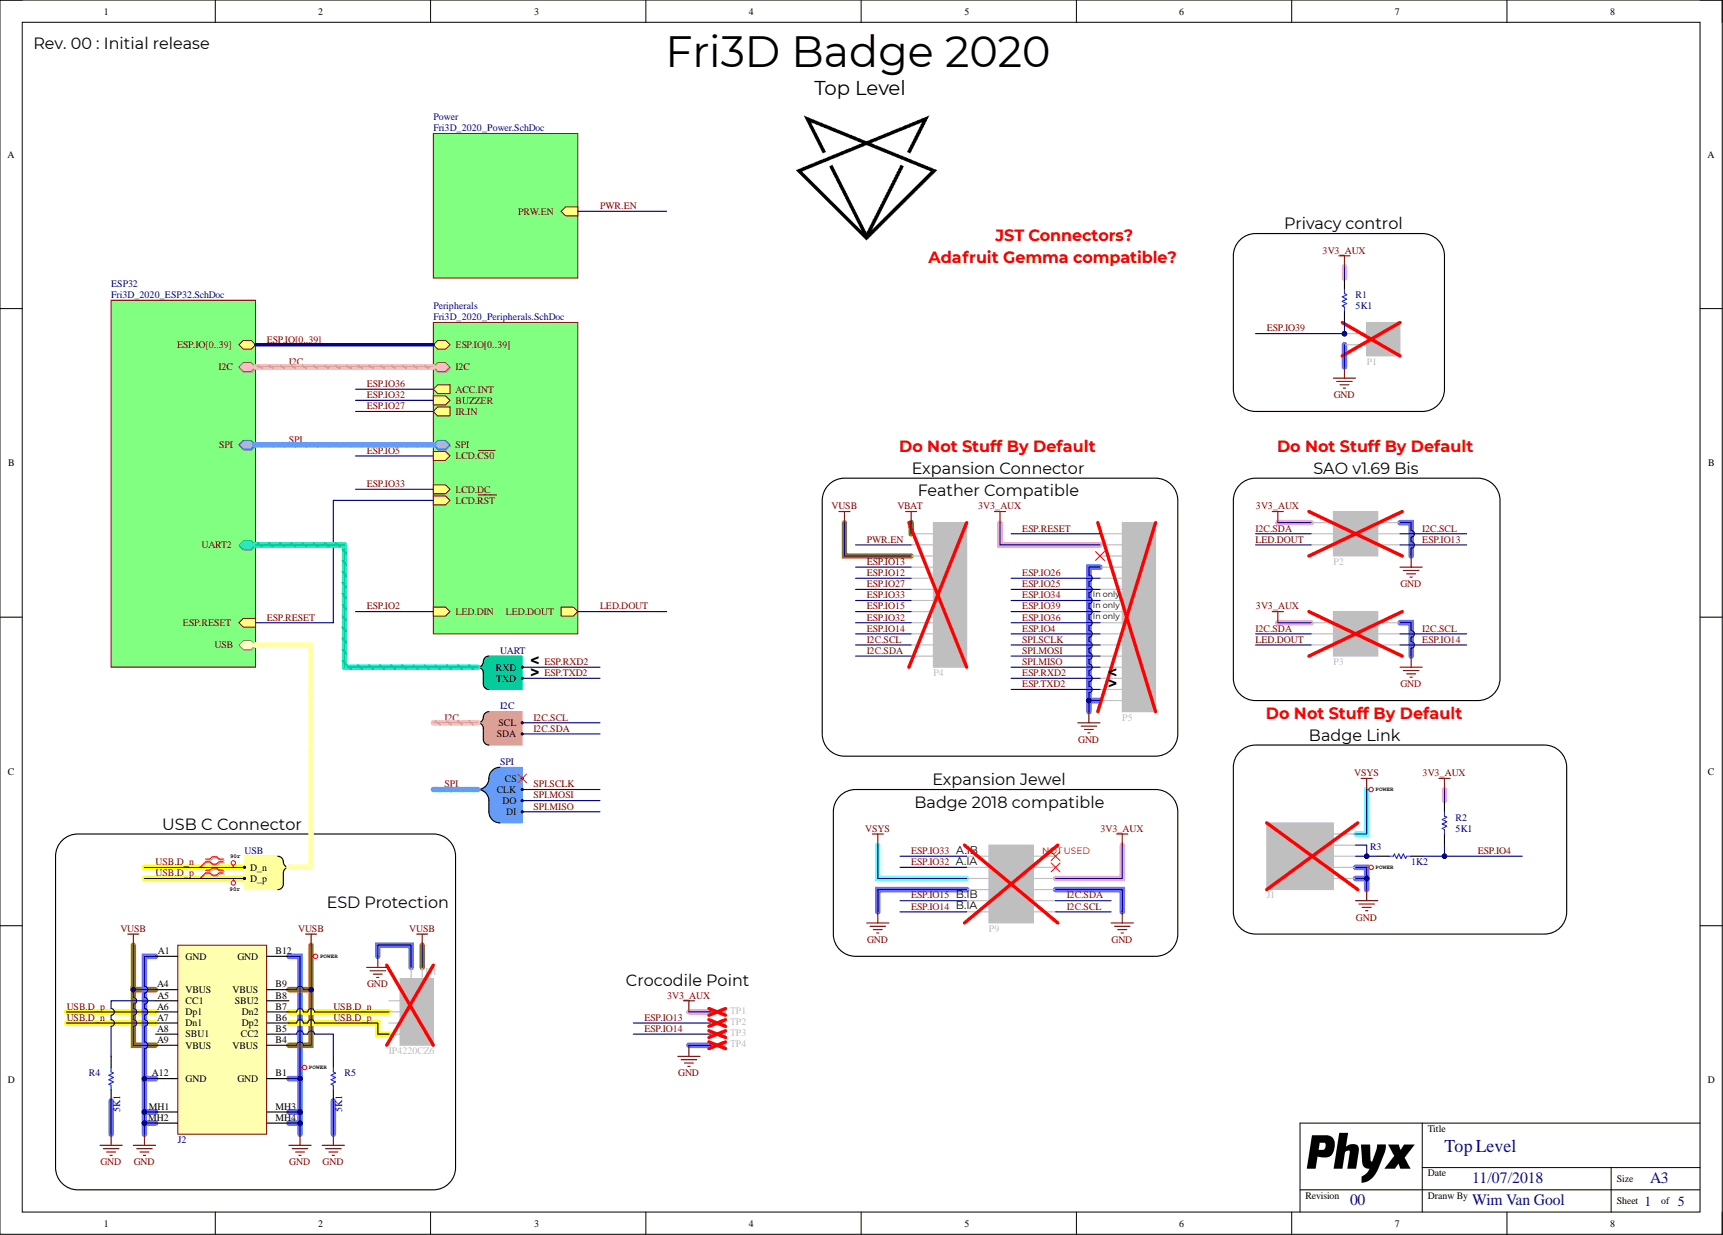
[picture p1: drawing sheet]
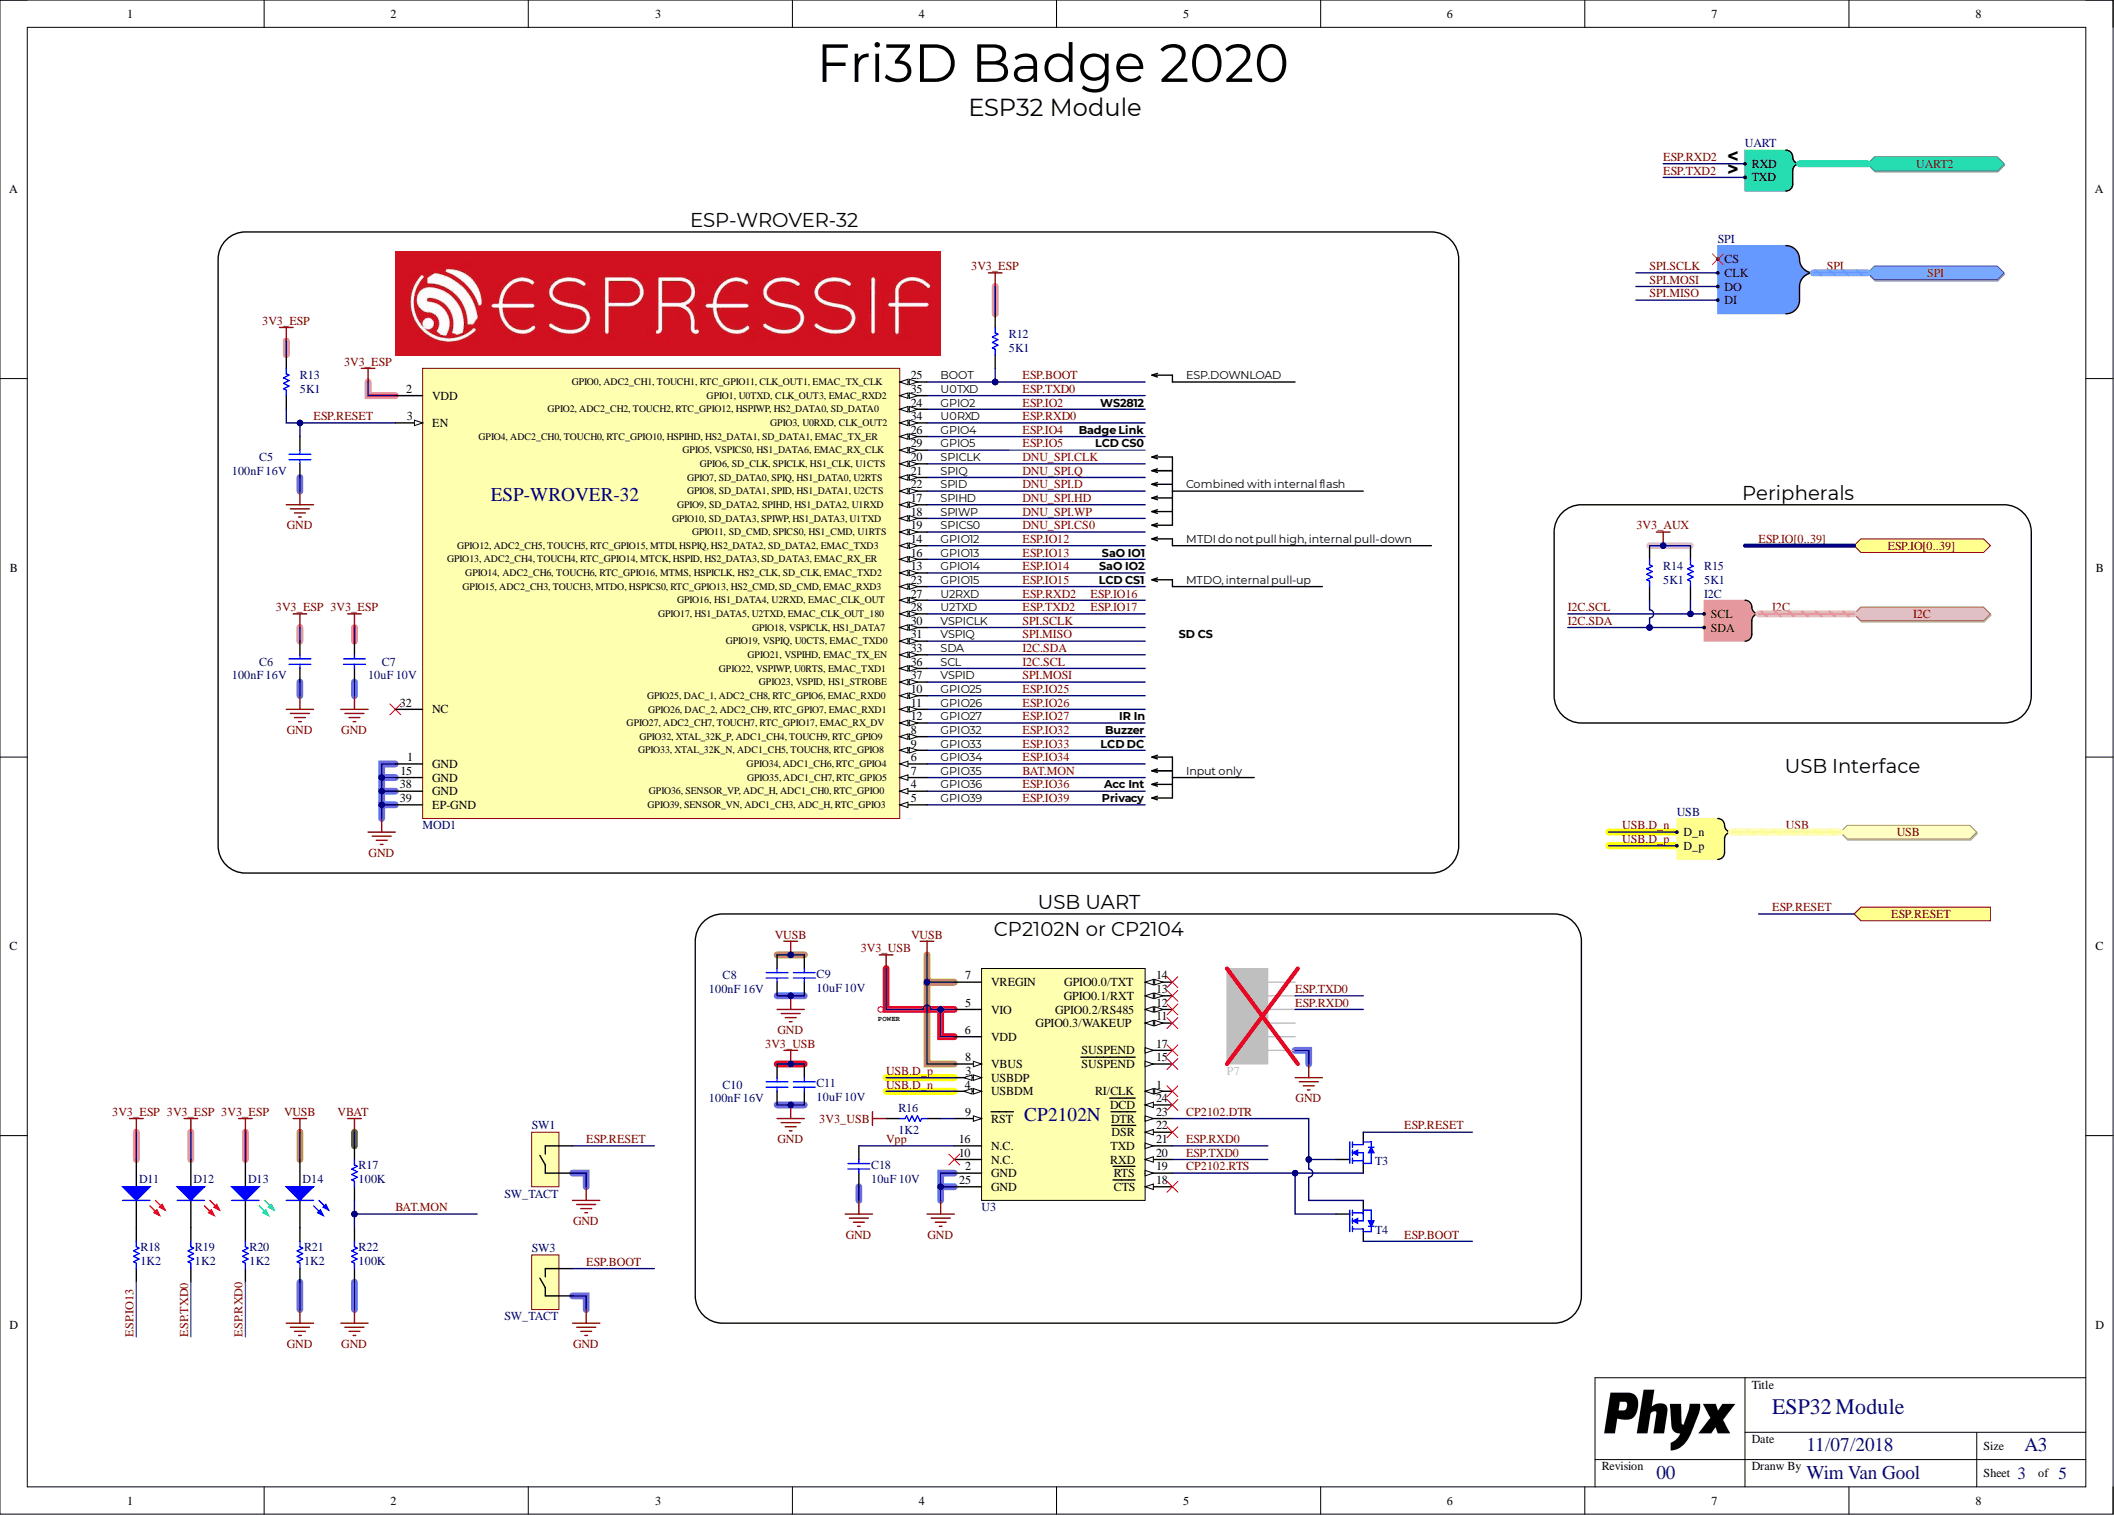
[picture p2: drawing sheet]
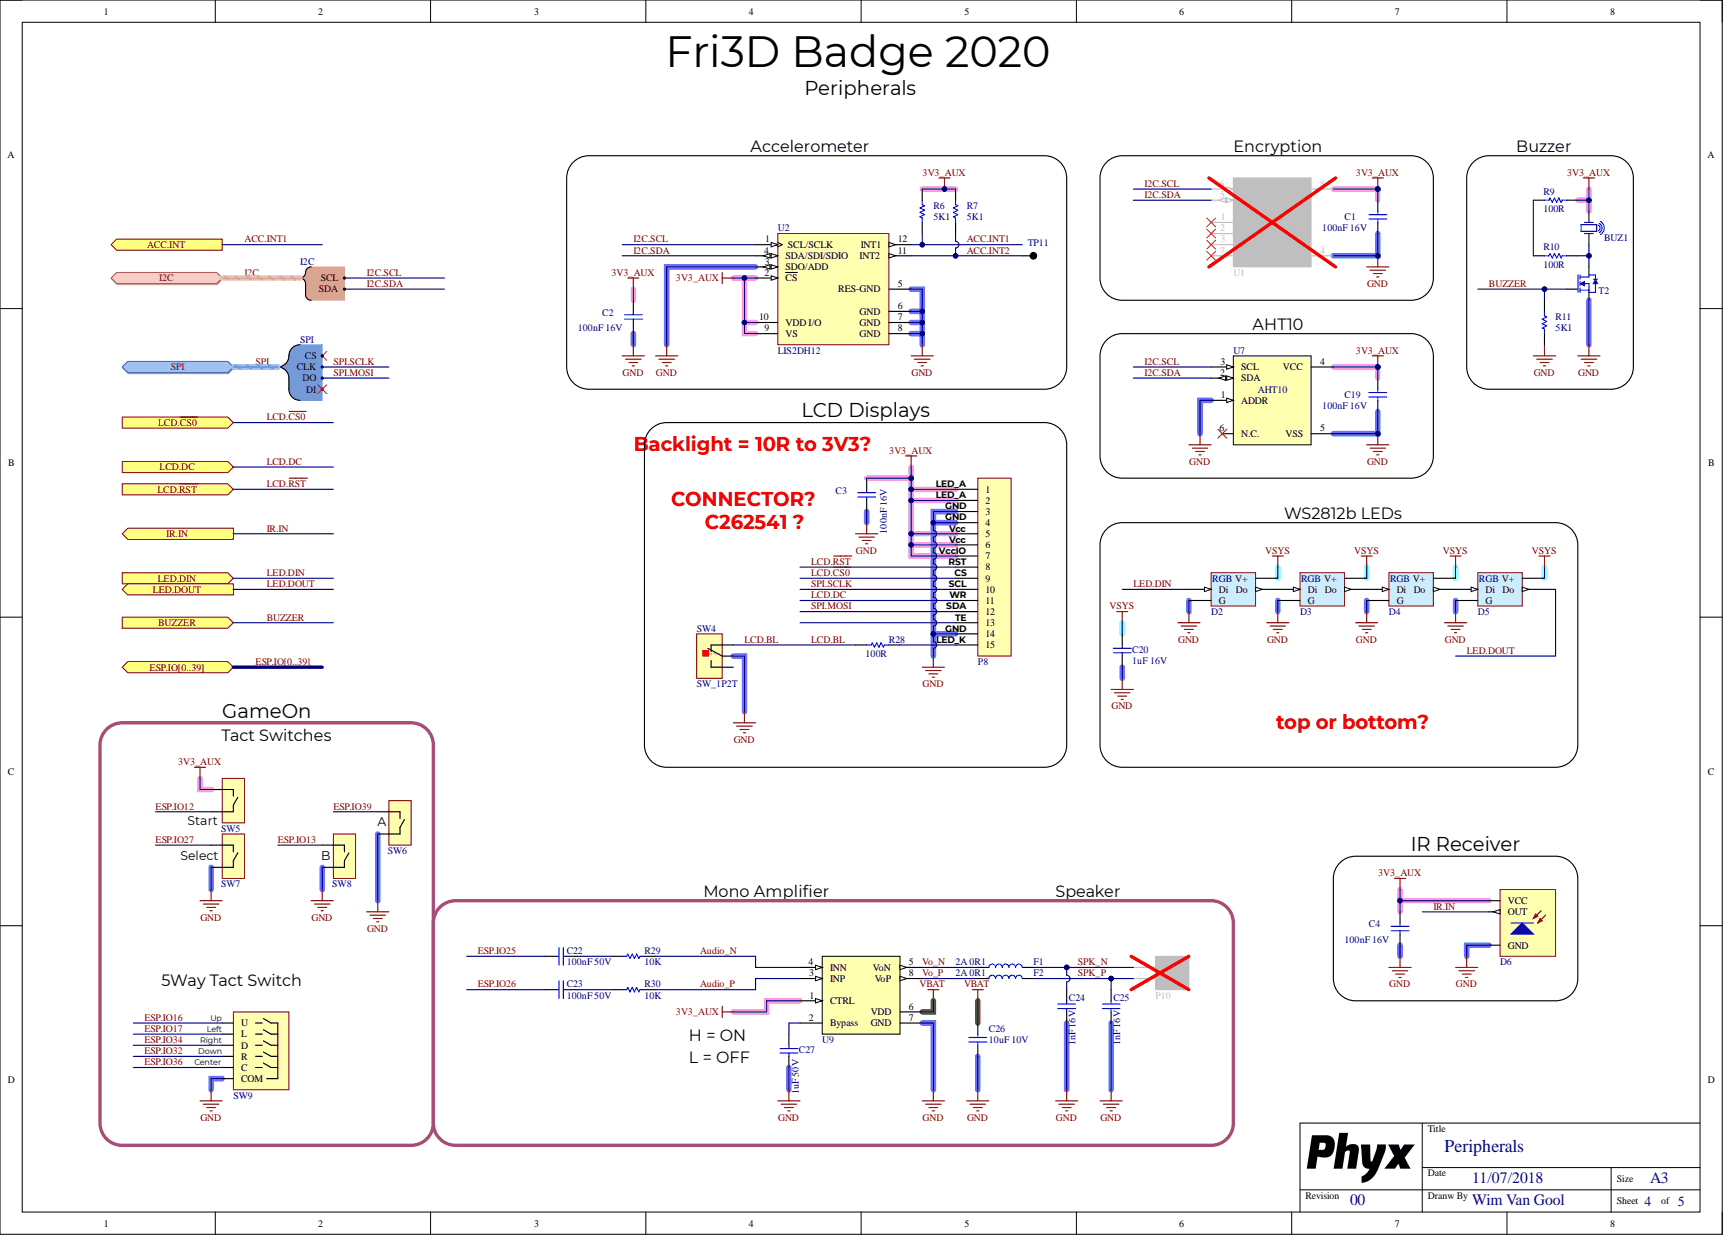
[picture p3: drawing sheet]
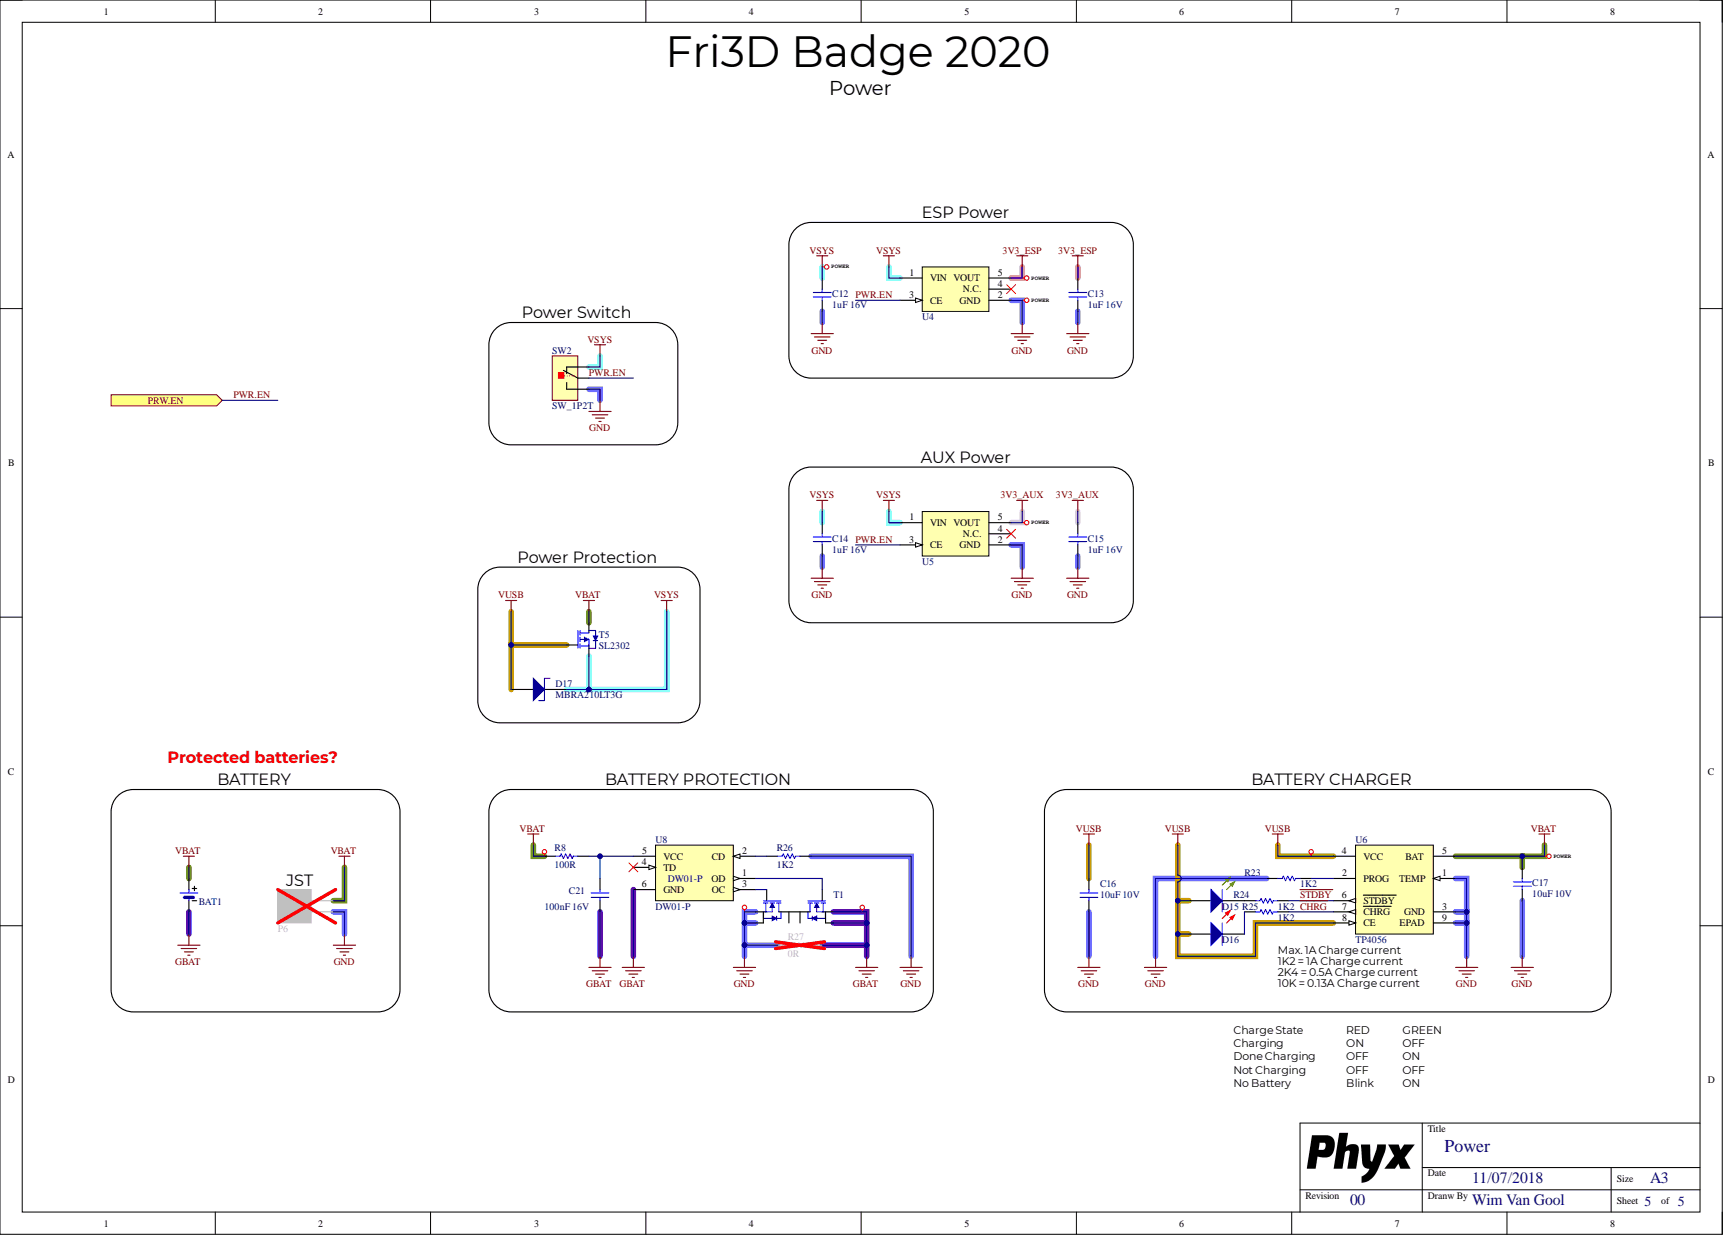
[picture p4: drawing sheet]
# Altium project Fri3D_2020_00.PrjPcb
PCB_ENGINEER: WimVG; PCB_REV: 00; PCB_TITLE: Fri3D Badge 2020
4 sheets, 115 parts. Net scope: hierarchical (ports join the sheet entries above them; power ports are global).
Board file: Fri3D_2020_00.PcbDoc
Sheets:
  Fri3D_2020_00.SchDoc
    Peripherals = Fri3D_2020_Peripherals.SchDoc
    Power = Fri3D_2020_Power.SchDoc
    ESP32 = Fri3D_2020_ESP32.SchDoc

## Sheet Fri3D_2020_00.SchDoc: Top Level
size A3; Date: 11/07/2018; DrawnBy: Wim Van Gool; DocumentNumber: 1; Revision: 00; SheetNumber: 1; SheetTotal: 5

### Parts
D1  value IP4220CZ6  [NXP_SOT457]  (hidden comment: TVS Diode Dual USB)
J1  3.5mm jack, dual switch, black, 3 contacts  [CUI_SJ1-3525NG]  (value not drawn)
J2  USB 2.0 C Reversible Receptacle Horizontal  [HRO_TYPE-C-31-M-12]  (value not drawn)
P1  Easy to solder connection  [SOLDER_SW_V_1MM]  (value not drawn)
P2  Receptacle 3x2  [RCPT2X3]  (value not drawn)
P3  Receptacle 3x2  [RCPT2X3]  (value not drawn)
P4  Header 12  [HDR1X12]  (value not drawn)
P5  Header 16  [HDR1X16]  (value not drawn)
P9  Receptacle 6x2 SMD low profile  [WE_610312243021_POST]  (value not drawn)
R1  value 5K1  [R0603_N]  (hidden comment: RESISTOR)
R2  value 5K1  [R0603_N]  (hidden comment: RESISTOR)
R3  value 1K2  [R0603_N]  (hidden comment: RESISTOR)
R4  value 5K1  [R0603_N]  (hidden comment: RESISTOR)
R5  value 5K1  [R0603_N]  (hidden comment: RESISTOR)
TP1  TEST_PAD  [TP_0.8mm]  (value not drawn)
TP2  TEST_PAD  [TP_0.8mm]  (value not drawn)
TP3  TEST_PAD  [TP_0.8mm]  (value not drawn)
TP4  TEST_PAD  [TP_0.8mm]  (value not drawn)

### Blocks framed on the sheet
Privacy control: P1 R1
SAO v1.69 Bis: P2 P3
Badge Link: J1 R2 R3

### Sub-sheets
ESP32 = Fri3D_2020_ESP32.SchDoc: I2C (harness I2C), USB (harness USB), SPI (harness SPI), UART2 (harness UART), ESP.RESET (in), ESP.IO[0..39] (bidir)
Peripherals = Fri3D_2020_Peripherals.SchDoc: I2C (harness I2C), ACC.INT (out), BUZZER (in), LED.DIN (in), LED.DOUT (out), SPI (harness SPI), IR.IN (out), LCD.DC (in), LCD.~{RST} (in), LCD.~{CS0} (in), ESP.IO[0..39] (bidir)
Power = Fri3D_2020_Power.SchDoc: PRW.EN (in)

### Harnesses
USB: D_p, D_n
I2C: SDA, SCL
SPI: CS, CLK, DO, DI
UART: TXD, RXD

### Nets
3V3_AUX: P2.1 P3.1 P5.15 P9.7 R1.1 R2.1 TP1.1
GND: D1.2(GND) J1.2(Tip) J1.4 J2.A1(GND) J2.A12(GND) J2.B1(GND) J2.B12(GND) J2.MH1(Tab) J2.MH2(Tab) J2.MH3(Tab) J2.MH4(Tab) P1.1 P2.2 P3.2 P5.1 P5.13 P9.5 P9.6 R4.2 R5.2 TP4.1
VBAT: P4.12
VSYS: J1.1(Sleeve) P9.8
VUSB: D1.5(VBus) J2.A4(VBUS) J2.A9(VBUS) J2.B4(VBUS) J2.B9(VBUS) P4.10
ESP.IO4: P5.7 R2.2 R3.1
ESP.IO12: P4.8
ESP.IO13: P2.6 P4.9 TP2.1
ESP.IO14: P3.6 P4.3 P9.2 TP3.1
ESP.IO15: P4.5 P9.4
ESP.IO25: P5.11
ESP.IO26: P5.12
ESP.IO27: P4.7 ; sheet Peripherals/IR.IN
ESP.IO32: P4.4 P9.10 ; sheet Peripherals/BUZZER  [project net BUZZER]
ESP.IO33: P4.6 P9.12 ; sheet Peripherals/LCD.DC
ESP.IO34: P5.10
ESP.IO36: P5.8 ; sheet Peripherals/ACC.INT  [project net ACC.INT1]
ESP.IO39: P1.2 P5.9 R1.2
ESP.RESET: P5.16 ; sheet Peripherals/LCD.~{RST}, sheet ESP32/ESP.RESET
ESP.RXD2: P5.3 ; sheet ESP32/UART2.RXD  [project net ESP.IO16]
ESP.TXD2: P5.2 ; sheet ESP32/UART2.TXD  [project net ESP.IO17]
I2C.SCL: P2.4 P3.4 P4.2 P9.1 ; sheet Peripherals/I2C.SCL
I2C.SDA: P2.3 P3.3 P4.1 P9.3 ; sheet Peripherals/I2C.SDA
LED.DOUT: P2.5 P3.5 ; sheet Peripherals/LED.DOUT
PWR.EN: P4.11 ; sheet Power/PRW.EN
SPI.MISO: P5.4 ; sheet Peripherals/SPI.DI  [project net SPI.DI]
SPI.MOSI: P5.5 ; sheet Peripherals/SPI.DO  [project net SPI.DO]
SPI.SCLK: P5.6 ; sheet Peripherals/SPI.CLK  [project net SPI.CLK]
USB.D_n: D1.1 J2.A7(Dn1) J2.B7(Dn2) ; sheet ESP32/USB.D_n
USB.D_p: D1.6 J2.A6(Dp1) J2.B6(Dp2) ; sheet ESP32/USB.D_p
NetJ1_3: J1.3(Ring) J1.5 R3.2
NetJ2_A5: J2.A5(CC1) R4.1
NetJ2_B5: J2.B5(CC2) R5.1

Not connected (* = marked no-connect by the designer): D1 3 4; J2 A8(SBU1) B8(SBU2); P5 14*; P9 9* 11*

### Buses and harness runs
bus ESP.IO[0..39] = sheet ESP32/ESP.IO[0..39] = sheet Peripherals/ESP.IO[0..39]
harness I2C = sheet ESP32/I2C = sheet Peripherals/I2C
harness SPI = sheet ESP32/SPI = sheet Peripherals/SPI

### Layout directives
net class 90r: USB.D_n, USB.D_p
differential pair: USB.D_n, USB.D_p
net class POWER: GND, VSYS, VUSB

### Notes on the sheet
- Rev. 00 : Initial release
- JST Connectors?
- Adafruit Gemma compatible?
- Expansion Connector
- Do Not Stuff By Default
- Feather Compatible
- (near P5) In only
- >
- <
- (near P5) >
- (near P5) <
- Expansion Jewel
- Badge 2018 compatible
- USB C Connector
- (near P9) A.IB
- (near P9) A.IA
- (near P9) NOT USED
- ESD Protection
- (near P9) B.IB
- (near P9) B.IA
- Crocodile Point

## Sheet Fri3D_2020_Peripherals.SchDoc: Peripherals
size A3; Date: 11/07/2018; DrawnBy: Wim Van Gool; DocumentNumber: 4; Revision: 00; SheetNumber: 4; SheetTotal: 5

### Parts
BUZ1  12x12x3mm Piezo Buzzer Transducer 81dB  [CUI_CMT-1203-SMT]  (value not drawn)
C1  value 100nF 16V  [C0603_N]
C2  value 100nF 16V  [C0603_N]
C3  value 100nF 16V  [C0603_N]
C4  value 100nF 16V  [C0603_N]
C19  value 100nF 16V  [C0603_N]
C20  value 1uF 16V  [C0603_N]  (hidden comment: CAP_CERAMIC)
C22  value 100nF 50V  [C0603_N]  (hidden comment: CAP_CERAMIC)
C23  value 100nF 50V  [C0603_N]  (hidden comment: CAP_CERAMIC)
C24  value 1nF 16V  [C0603_N]  (hidden comment: CAP_CERAMIC)
C25  value 1nF 16V  [C0603_N]  (hidden comment: CAP_CERAMIC)
C26  value 10uF 10V  [C0805_N]  (hidden comment: CAP_CERAMIC)
C27  value 1uF 50V  [C0603_N]  (hidden comment: CAP_CERAMIC)
D2  WS2812 based digital RGB LED 5050 Black package  [LED_5050_WS2812B_BLACK]  (value not drawn)
D3  WS2812 based digital RGB LED 5050 Black package  [LED_5050_WS2812B_BLACK]  (value not drawn)
D4  WS2812 based digital RGB LED 5050 Black package  [LED_5050_WS2812B_BLACK]  (value not drawn)
D5  WS2812 based digital RGB LED 5050 Black package  [LED_5050_WS2812B_BLACK]  (value not drawn)
D6  IRM-3638N3F14 Infrared Receiver 38 kHz 45° 2.7-5.5V  [VIS_TSOP381x_BENT]  (value not drawn)
F1  value 2A 0R1  [L0805]  (hidden comment: FERRITE)
F2  value 2A 0R1  [L0805]  (hidden comment: FERRITE)
P8  Bottom contact FPC 0.3mm pitch 15 contacts  [FPC_AFE03-S15FMA-1H]  (value not drawn)
P10  Header 2  [HDR1X2]  (value not drawn)
R6  value 5K1  [R0603_N]  (hidden comment: RESISTOR)
R7  value 5K1  [R0603_N]  (hidden comment: RESISTOR)
R9  value 100R  [R0603_N]  (hidden comment: RESISTOR)
R10  value 100R  [R0603_N]  (hidden comment: RESISTOR)
R11  value 5K1  [R0603_N]  (hidden comment: RESISTOR)
R28  value 100R  [R0603_N]  (hidden comment: RESISTOR)
R29  value 10K  [R0603_N]  (hidden comment: RESISTOR)
R30  value 10K  [R0603_N]  (hidden comment: RESISTOR)
SW4  SW_1P2T  [WE_450404015514]
SW5  Default TH TACT  [TACTSW]  (value not drawn)
SW6  Default TH TACT  [TACTSW]  (value not drawn)
SW7  Default TH TACT  [TACTSW]  (value not drawn)
SW8  Default TH TACT  [TACTSW]  (value not drawn)
SW9  5Way Tact switch  [TACTSW_5W_K1-1506DN-01]  (value not drawn)
T2  0.2A N-Ch MOSFET Vgs 3.2  [SOT23-3]  (value not drawn)
TP11  TEST_PAD  [TP_0.8mm]  (value not drawn)
U1  Encryption Authentication with 72b SN, SHA-256, AES-128  [SOIC_N_8]  (value not drawn)
U2  LIS2DH12  [STM_LGA12_2x2]
U7  (no value)  [AHT10]
U9  5W Class D mono amplifier inducter-less Differential input MSOP8  [MAX_uSOP8]  (value not drawn)

### Blocks framed on the sheet
Accelerometer: C2 R6 R7 TP11 U2
Encryption: C1 U1
Buzzer: BUZ1 R9-R11 T2
AHT10: C19 U7
top or bottom?: C20 D2-D5
GameOn: SW5-SW9
IR Receiver: C4 D6

### Ports
ACC.INT (out), BUZZER (in), ESP.IO[0..39] (bidir), I2C (harness I2C), IR.IN (out), LCD.DC (in), LCD.~{CS0} (in), LCD.~{RST} (in), LED.DIN (in), LED.DOUT (out), SPI (harness SPI)

### Harnesses
I2C: SDA, SCL
SPI: CS, CLK, DO, DI

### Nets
3V3_AUX: BUZ1.1(OSC1) C1.1 C2.1 C3.1 C4.1 C19.1 D6.3(VCC) P8.1 P8.2 P8.5 P8.6 P8.7 R6.1 R7.1 R9.1 SW5.1 U1.8(VCC) U2.2(~{CS}) U2.9(VS) U2.10(VDD_I/O) U7.4(VCC) U9.1(CTRL)
GND: C1.2 C2.2 C3.2 C4.2 C19.2 C20.2 C24.2 C25.2 C26.2 C27.2 D2.3(G) D3.3(G) D4.3(G) D5.3(G) D6.2(GND) P8.3 P8.4 P8.14 R11.2 SW4.2 SW6.2 SW7.2 SW8.2 SW9.4(COM) T2.2(S) U1.4(VSS) U2.3(SDO/ADD) U2.5(RES-GND) U2.6(GND) U2.7(GND) U2.8(GND) U7.1(ADDR) U7.5(VSS) U9.7(GND)
VBAT: C26.1 U9.6(VDD)
VSYS: C20.1 D2.1(V+) D3.1(V+) D4.1(V+) D5.1(V+)
ACC.INT1: R6.2 SW9.6(C) U2.12(INT1) ; port ACC.INT  [also labelled ESP.IO36]
ACC.INT2: R7.2 TP11.1 U2.11(INT2)
Audio_N: R29.2 U9.4(INN)
Audio_P: R30.2 U9.3(INP)
BUZZER: R11.1 SW9.5(R) T2.1(G) ; port BUZZER  [also labelled ESP.IO32]
ESP.IO12: SW5.2
ESP.IO13: SW8.1
ESP.IO16: SW9.1(U)
ESP.IO17: SW9.2(L)
ESP.IO25: C22.2
ESP.IO26: C23.2
ESP.IO27: D6.1(OUT) SW7.1 ; port IR.IN  [also labelled IR.IN]
ESP.IO34: SW9.3(D)
ESP.IO39: SW6.1
I2C.SCL: U1.6(SCL) U2.1(SCL/SCLK) U7.3(SCL) ; port I2C.SCL
I2C.SDA: U1.5(SDA) U2.4(SDA/SDI/SDIO) U7.2(SDA) ; port I2C.SDA
LCD.BL: R28.2 SW4.1
LCD.~{CS0}: P8.9 ; port LCD.~{CS0}  [project net ESP.IO5]
LCD.DC: P8.11 ; port LCD.DC  [project net ESP.IO33]
LCD.~{RST}: P8.8 ; port LCD.~{RST}  [project net ESP.RESET]
LED.DIN: D2.4(Di) ; port LED.DIN  [project net ESP.IO2]
LED.DOUT: D5.2(Do) ; port LED.DOUT
SPI.MOSI: P8.12 ; port SPI.DO  [project net SPI.DO]
SPI.SCLK: P8.10 ; port SPI.CLK  [project net SPI.CLK]
SPK_N: C24.1 F1.2 P10.2
SPK_P: C25.1 F2.2 P10.1
Vo_N: F1.1 U9.5(VoN)
Vo_P: F2.1 U9.8(VoP)
NetBUZ1_2: BUZ1.2(OSC2) R10.1 T2.3(D)
NetC22_1: C22.1 R29.1
NetC23_1: C23.1 R30.1
NetC27_1: C27.1 U9.2(Bypass)
NetD2_2: D2.2(Do) D3.4(Di)
NetD3_2: D3.2(Do) D4.4(Di)
NetD4_2: D4.2(Do) D5.4(Di)
NetP8_15: P8.15 R28.1
NetR9_2: R9.2 R10.2

Not connected (* = marked no-connect by the designer): P8 13; SW4 3; U1 1(N.C.)* 2(N.C.)* 3(N.C.)* 7(N.C.)*; U7 6(N.C.)*

### Buses and harness runs
bus ESP.IO[0..39] = port ESP.IO[0..39]
harness I2C = port I2C
harness SPI = port SPI

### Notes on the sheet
- LCD Displays
- (near C3) Backlight = 10R to 3V3?
- (near P8) LED_A
- CONNECTOR?
- C262541 ?
- (near P8) GND
- (near P8) Vcc
- WS2812b LEDs
- (near P8) VccIO
- (near P8) RST
- (near P8) CS
- (near P8) SCL
- (near P8) WR
- (near P8) SDA
- (near P8) TE
- (near P8) LED_K
- Tact Switches
- (near SW5) Start
- (near SW7) Select
- (near SW8) B
- (near SW6) A
- Mono Amplifier
- Speaker
- (near SW9) Up
- (near SW9) Left
- (near SW9) 5Way Tact Switch
- (near SW9) Right
- (near SW9) Down
- (near SW9) Center
- H = ON
- (near C27) L = OFF

## Sheet Fri3D_2020_Power.SchDoc: Power
size A3; Date: 11/07/2018; DrawnBy: Wim Van Gool; DocumentNumber: 5; Revision: 00; SheetNumber: 5; SheetTotal: 5

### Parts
BAT1  18650 Battery holder with spring  [BAT_18650_SPRING]  (value not drawn)
C12  value 1uF 16V  [C0603_N]  (hidden comment: CAP_CERAMIC)
C13  value 1uF 16V  [C0603_N]  (hidden comment: CAP_CERAMIC)
C14  value 1uF 16V  [C0603_N]  (hidden comment: CAP_CERAMIC)
C15  value 1uF 16V  [C0603_N]  (hidden comment: CAP_CERAMIC)
C16  value 10uF 10V  [C0805_N]  (hidden comment: CAP_CERAMIC)
C17  value 10uF 10V  [C0805_N]  (hidden comment: CAP_CERAMIC)
C21  value 100nF 16V  [C0603_N]
D15  Default 0805 Green LED  [LED_0805_GR]  (value not drawn)
D16  Default 0805 Red LED  [LED_0805_RD]  (value not drawn)
D17  MBRA210LT3G  [SMA_AC]
P6  Header 2.0mm Shrouded 2  [WE_620102131822]  (value not drawn)
R8  value 100R  [R0603_N]  (hidden comment: RESISTOR)
R23  value 1K2  [R0603_N]  (hidden comment: RESISTOR)
R24  value 1K2  [R0603_N]  (hidden comment: RESISTOR)
R25  value 1K2  [R0603_N]  (hidden comment: RESISTOR)
R26  value 1K2  [R0603_N]  (hidden comment: RESISTOR)
R27  value 0R  [R0603_N]
SW2  SW_1P2T  [WE_450404015514]
T1  Dual N-Ch MOSFET Common Drain  [TSSOP_8_65P]  (value not drawn)
T5  SL2302  [SOT23-3]
U4  3V3 LDO 700mA 50mV  [SOT23-5]  (value not drawn)
U5  3V3 LDO 700mA 50mV  [SOT23-5]  (value not drawn)
U6  value TP4056  [SOIC_N_8_TH]  (hidden comment: Single Cell LiIon charger max 1A)
U8  value DW01-P  [SOT23-6]  (hidden comment: DW01-P single cell lithium protection)

### Blocks framed on the sheet
ESP Power: C12 C13 U4
Power Switch: SW2
AUX Power: C14 C15 U5
Power Protection: D17 T5
BATTERY PROTECTION: C21 R8 R26 R27 T1 U8
BATTERY CHARGER: C16 C17 D15 D16 R23-R25 U6

### Ports
PRW.EN (in)

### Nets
3V3_AUX: C15.1 U5.5(VOUT)
3V3_ESP: C13.1 U4.5(VOUT)
GBAT: BAT1.2 C21.2 R27.1 T1.2(S1) T1.3(S1) U8.6(GND)
GND: C12.2 C13.2 C14.2 C15.2 C16.2 C17.2 P6.2 R23.2 R26.2 R27.2 SW2.3 T1.6(S2) T1.7(S2) U4.2(GND) U5.2(GND) U6.1(TEMP) U6.3(GND) U6.9(EPAD)
VBAT: BAT1.1 C17.1 P6.1 R8.1 T5.3(D) U6.5(BAT)
VSYS: C12.1 C14.1 D17.C SW2.1 T5.2(S) U4.1(VIN) U5.1(VIN)
VUSB: C16.1 D15.1(A) D16.1(A) D17.A T5.1(G) U6.4(VCC) U6.8(CE)
~{CHRG}: R25.2 U6.7(~{CHRG})
PWR.EN: SW2.2 U4.3(CE) U5.3(CE) ; port PRW.EN
~{STDBY}: R24.2 U6.6(~{STDBY})
NetC21_1: C21.1 R8.2 U8.5(VCC)
NetD15_2: D15.2(K) R24.1
NetD16_2: D16.2(K) R25.1
NetR23_1: R23.1 U6.2(PROG)
NetR26_1: R26.1 U8.2(CD)
NetT1_4: T1.4(G1) U8.1(OD)
NetT1_5: T1.5(G2) U8.3(OC)

Not connected (* = marked no-connect by the designer): T1 1(D1) 8(D2); U4 4(N.C.)*; U5 4(N.C.)*; U8 4(TD)*

### Layout directives
net class POWER: 3V3_AUX, 3V3_ESP, GBAT, GND, VBAT, VSYS, VUSB

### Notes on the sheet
- BATTERY
- Protected batteries?
- (near P6) JST
- 1K2 = 1A Charge current
- 2K4 = 0.5A Charge current
- Max. 1A Charge current
- 10K = 0.13A Charge current
- Charge State	RED	GREEN
  Charging		ON	OFF
  Done Charging	OFF	ON
  Not Charging	OFF	OFF
  No Battery	Blink	ON

## Sheet Fri3D_2020_ESP32.SchDoc: ESP32 Module
size A3; Date: 11/07/2018; DrawnBy: Wim Van Gool; DocumentNumber: 3; Revision: 00; SheetNumber: 3; SheetTotal: 5

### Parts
C5  value 100nF 16V  [C0603_N]
C6  value 100nF 16V  [C0603_N]
C7  value 10uF 10V  [C0805_N]  (hidden comment: CAP_CERAMIC)
C8  value 100nF 16V  [C0603_N]
C9  value 10uF 10V  [C0805_N]  (hidden comment: CAP_CERAMIC)
C10  value 100nF 16V  [C0603_N]
C11  value 10uF 10V  [C0805_N]  (hidden comment: CAP_CERAMIC)
C18  value 10uF 10V  [C0805_N]  (hidden comment: CAP_CERAMIC)
D11  Default 0805 Red LED  [LED_0805_RD]  (value not drawn)
D12  Default 0805 Red LED  [LED_0805_RD]  (value not drawn)
D13  Default 0805 Green LED  [LED_0805_GR]  (value not drawn)
D14  Default 0805 Blue LED  [LED_0805_BL]  (value not drawn)
MOD1  ESP-32 based ESP-WROVER-32  [ESP-WROVER-32]  (value not drawn)
P7  Header 6  [HDR1X6]  (value not drawn)
R12  value 5K1  [R0603_N]  (hidden comment: RESISTOR)
R13  value 5K1  [R0603_N]  (hidden comment: RESISTOR)
R14  value 5K1  [R0603_N]  (hidden comment: RESISTOR)
R15  value 5K1  [R0603_N]  (hidden comment: RESISTOR)
R16  value 1K2  [R0603_N]  (hidden comment: RESISTOR)
R17  value 100K  [R0603_N]  (hidden comment: RESISTOR)
R18  value 1K2  [R0603_N]  (hidden comment: RESISTOR)
R19  value 1K2  [R0603_N]  (hidden comment: RESISTOR)
R20  value 1K2  [R0603_N]  (hidden comment: RESISTOR)
R21  value 1K2  [R0603_N]  (hidden comment: RESISTOR)
R22  value 100K  [R0603_N]  (hidden comment: RESISTOR)
SW1  SW_TACT  [WE_430181038816]
SW3  SW_TACT  [WE_430181038816]
T3  0.2A N-Ch MOSFET Vgs 3.2  [SOT23-3]  (value not drawn)
T4  0.2A N-Ch MOSFET Vgs 3.2  [SOT23-3]  (value not drawn)
U3  USB to UART 3.3-5V  [QFN_24]  (value not drawn)

### Blocks framed on the sheet
ESP-WROVER-32: C5-C7 MOD1 R12 R13
Peripherals: R14 R15

### Ports
ESP.IO[0..39] (bidir), ESP.RESET (in), I2C (harness I2C), SPI (harness SPI), UART2 (harness UART), USB (harness USB)

### Harnesses
I2C: SDA, SCL
USB: D_p, D_n
SPI: CS, CLK, DO, DI
UART: TXD, RXD

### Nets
3V3_AUX: R14.1 R15.1
3V3_ESP: C6.1 C7.1 D11.1(A) D12.1(A) D13.1(A) MOD1.2(VDD) R12.1 R13.1
3V3_USB: C10.1 C11.2 R16.1 U3.5(VIO) U3.6(VDD)
GND: C5.2 C6.2 C7.2 C8.2 C9.1 C10.2 C11.1 C18.1 MOD1.1(GND) MOD1.15(GND) MOD1.38(GND) MOD1.39(EP-GND) P7.1 R21.2 R22.2 SW1.2 SW3.2 U3.2(GND) U3.25(GND)
VBAT: R17.1
VUSB: C8.1 C9.2 D14.1(A) U3.7(VREGIN) U3.8(VBUS)
BAT.MON: MOD1.7(GPIO35,_ADC1_CH7,_RTC_GPIO5) R17.2 R22.1
CP2102.DTR: T3.1(G) T4.2(S) U3.23(~{DTR})
CP2102.RTS: T3.2(S) T4.1(G) U3.19(~{RTS})
DNU_SPI.CLK: MOD1.20(GPIO6,_SD_CLK,_SPICLK,_HS1_CLK,_U1CTS)
DNU_SPI.CS0: MOD1.19(GPIO11,_SD_CMD,_SPICS0,_HS1_CMD,_U1RTS)
DNU_SPI.D: MOD1.22(GPIO8,_SD_DATA1,_SPID,_HS1_DATA1,_U2CTS)
DNU_SPI.HD: MOD1.17(GPIO9,_SD_DATA2,_SPIHD,_HS1_DATA2,_U1RXD)
DNU_SPI.Q: MOD1.21(GPIO7,_SD_DATA0,_SPIQ,_HS1_DATA0,_U2RTS)
DNU_SPI.WP: MOD1.18(GPIO10,_SD_DATA3,_SPIWP,_HS1_DATA3,_U1TXD)
ESP.BOOT: MOD1.25(GPIO0,_ADC2_CH1,_TOUCH1,_RTC_GPIO11,_CLK_OUT1,_EMAC_TX_CLK) R12.2 SW3.1 T4.3(D)
ESP.IO2: MOD1.24(GPIO2,_ADC2_CH2,_TOUCH2,_RTC_GPIO12,_HSPIWP,_HS2_DATA0,_SD_DATA0)
ESP.IO4: MOD1.26(GPIO4,_ADC2_CH0,_TOUCH0,_RTC_GPIO10,_HSPIHD,_HS2_DATA1,_SD_DATA1,_EMAC_TX_ER)
ESP.IO5: MOD1.29(GPIO5,_VSPICS0,_HS1_DATA6,_EMAC_RX_CLK)
ESP.IO12: MOD1.14(GPIO12,_ADC2_CH5,_TOUCH5,_RTC_GPIO15,_MTDI,_HSPIQ,_HS2_DATA2,_SD_DATA2,_EMAC_TXD3)
ESP.IO13: MOD1.16(GPIO13,_ADC2_CH4,_TOUCH4,_RTC_GPIO14,_MTCK,_HSPID,_HS2_DATA3,_SD_DATA3,_EMAC_RX_ER) R18.2
ESP.IO14: MOD1.13(GPIO14,_ADC2_CH6,_TOUCH6,_RTC_GPIO16,_MTMS,_HSPICLK,_HS2_CLK,_SD_CLK,_EMAC_TXD2)
ESP.IO15: MOD1.23(GPIO15,_ADC2_CH3,_TOUCH3,_MTDO,_HSPICS0,_RTC_GPIO13,_HS2_CMD,_SD_CMD,_EMAC_RXD3)
ESP.IO16: MOD1.27(GPIO16,_HS1_DATA4,_U2RXD,_EMAC_CLK_OUT) ; port UART2.RXD  [also labelled ESP.RXD2]
ESP.IO17: MOD1.28(GPIO17,_HS1_DATA5,_U2TXD,_EMAC_CLK_OUT_180) ; port UART2.TXD  [also labelled ESP.TXD2]
ESP.IO25: MOD1.10(GPIO25,_DAC_1,_ADC2_CH8,_RTC_GPIO6,_EMAC_RXD0)
ESP.IO26: MOD1.11(GPIO26,_DAC_2,_ADC2_CH9,_RTC_GPIO7,_EMAC_RXD1)
ESP.IO27: MOD1.12(GPIO27,_ADC2_CH7,_TOUCH7,_RTC_GPIO17,_EMAC_RX_DV)
ESP.IO32: MOD1.8(GPIO32,_XTAL_32K_P,_ADC1_CH4,_TOUCH9,_RTC_GPIO9)  [project net BUZZER]
ESP.IO33: MOD1.9(GPIO33,_XTAL_32K_N,_ADC1_CH5,_TOUCH8,_RTC_GPIO8)
ESP.IO34: MOD1.6(GPIO34,_ADC1_CH6,_RTC_GPIO4)
ESP.IO36: MOD1.4(GPIO36,_SENSOR_VP,_ADC_H,_ADC1_CH0,_RTC_GPIO0)  [project net ACC.INT1]
ESP.IO39: MOD1.5(GPIO39,_SENSOR_VN,_ADC1_CH3,_ADC_H,_RTC_GPIO3)
ESP.RESET: C5.1 MOD1.3(EN) R13.2 SW1.1 T3.3(D) ; port ESP.RESET
ESP.RXD0: MOD1.34(GPIO3,_U0RXD,_CLK_OUT2) P7.4 R20.2 U3.21(TXD)
ESP.TXD0: MOD1.35(GPIO1,_U0TXD,_CLK_OUT3,_EMAC_RXD2) P7.5 R19.2 U3.20(RXD)
I2C.SCL: MOD1.36(GPIO22,_VSPIWP,_U0RTS,_EMAC_TXD1) R15.2 ; port I2C.SCL
I2C.SDA: MOD1.33(GPIO21,_VSPIHD,_EMAC_TX_EN) R14.2 ; port I2C.SDA
SPI.MISO: MOD1.31(GPIO19,_VSPIQ,_U0CTS,_EMAC_TXD0) ; port SPI.DI  [project net SPI.DI]
SPI.MOSI: MOD1.37(GPIO23,_VSPID,_HS1_STROBE) ; port SPI.DO  [project net SPI.DO]
SPI.SCLK: MOD1.30(GPIO18,_VSPICLK,_HS1_DATA7) ; port SPI.CLK  [project net SPI.CLK]
USB.D_n: U3.4(USBDM) ; port USB.D_n
USB.D_p: U3.3(USBDP) ; port USB.D_p
Vpp: C18.2 U3.16(N.C.)
NetD11_2: D11.2(K) R18.1
NetD12_2: D12.2(K) R19.1
NetD13_2: D13.2(K) R20.1
NetD14_2: D14.2(K) R21.1
NetR16_2: R16.2 U3.9(~{RST})

Not connected (* = marked no-connect by the designer): MOD1 32(NC)*; P7 2 3 6; U3 1(RI/CLK)* 10(N.C.)* 11(GPIO0.3/WAKEUP)* 12(GPIO0.2/RS485)* 13(GPIO0.1/RXT)* 14(GPIO0.0/TXT)* 15(~{SUSPEND})* 17(SUSPEND)* 18(~{CTS})* 22(~{DSR})* 24(~{DCD})*

### Buses and harness runs
bus ESP.IO[0..39] = port ESP.IO[0..39]
harness I2C = port I2C
harness SPI = port SPI
harness USB = port USB

### Layout directives
net class POWER: 3V3_USB

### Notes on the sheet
- >
- <
- BOOT
- U0TXD
- ESP.DOWNLOAD
- (near MOD1) SPICLK
- U0RXD
- GPIO2
- (near MOD1) GPIO4
- (near MOD1) GPIO5
- LCD CS0
- Badge Link
- WS2812
- (near MOD1) SPIQ
- (near MOD1) SPID
- (near MOD1) SPIHD
- (near MOD1) SPIWP
- (near MOD1) SPICS0
- Combined with internal flash
- (near MOD1) U2RXD
- (near MOD1) GPIO12
- (near MOD1) GPIO13
- (near MOD1) GPIO14
- (near MOD1) GPIO15
- SaO IO1
- SaO IO2
- LCD CS1
- MTDI do not pull high, internal pull-down
- MTDO, internal pull-up
- (near MOD1) SDA
- (near MOD1) SCL
- (near MOD1) VSPICLK
- (near MOD1) VSPIQ
- (near MOD1) U2TXD
- SD CS
- (near MOD1) VSPID
- (near MOD1) GPIO25
- (near MOD1) GPIO26
- (near MOD1) GPIO27
- (near MOD1) GPIO32
- Buzzer
- IR In
- (near MOD1) GPIO34
- (near MOD1) GPIO35
- (near MOD1) GPIO36
- (near MOD1) GPIO39
- (near MOD1) GPIO33
- Privacy
- Acc Int
- LCD DC
- Input only
- USB Interface
- USB UART
- (near U3) CP2102N or CP2104

## Nets that join several sheets
3V3_AUX: Fri3D_2020_00 (7 pins), Fri3D_2020_Peripherals (22 pins), Fri3D_2020_Power (C15.1 U5.5), Fri3D_2020_ESP32 (R14.1 R15.1)
3V3_ESP: Fri3D_2020_Power (C13.1 U4.5), Fri3D_2020_ESP32 (8 pins)
GND: Fri3D_2020_00 (21 pins), Fri3D_2020_Peripherals (34 pins), Fri3D_2020_Power (18 pins), Fri3D_2020_ESP32 (19 pins)
VBAT: Fri3D_2020_00 (P4.12), Fri3D_2020_Peripherals (C26.1 U9.6), Fri3D_2020_Power (6 pins), Fri3D_2020_ESP32 (R17.1)
VSYS: Fri3D_2020_00 (J1.1 P9.8), Fri3D_2020_Peripherals (5 pins), Fri3D_2020_Power (7 pins)
VUSB: Fri3D_2020_00 (6 pins), Fri3D_2020_Power (7 pins), Fri3D_2020_ESP32 (5 pins)
ACC.INT1: Fri3D_2020_00 (P5.8), Fri3D_2020_Peripherals (R6.2 SW9.6 U2.12), Fri3D_2020_ESP32 (MOD1.4)
BUZZER: Fri3D_2020_00 (P4.4 P9.10), Fri3D_2020_Peripherals (R11.1 SW9.5 T2.1), Fri3D_2020_ESP32 (MOD1.8)
ESP.IO2: Fri3D_2020_Peripherals (D2.4), Fri3D_2020_ESP32 (MOD1.24)
ESP.IO4: Fri3D_2020_00 (P5.7 R2.2 R3.1), Fri3D_2020_ESP32 (MOD1.26)
ESP.IO5: Fri3D_2020_Peripherals (P8.9), Fri3D_2020_ESP32 (MOD1.29)
ESP.IO12: Fri3D_2020_00 (P4.8), Fri3D_2020_Peripherals (SW5.2), Fri3D_2020_ESP32 (MOD1.14)
ESP.IO13: Fri3D_2020_00 (P2.6 P4.9 TP2.1), Fri3D_2020_Peripherals (SW8.1), Fri3D_2020_ESP32 (MOD1.16 R18.2)
ESP.IO14: Fri3D_2020_00 (P3.6 P4.3 P9.2 TP3.1), Fri3D_2020_ESP32 (MOD1.13)
ESP.IO15: Fri3D_2020_00 (P4.5 P9.4), Fri3D_2020_ESP32 (MOD1.23)
ESP.IO16: Fri3D_2020_00 (P5.3), Fri3D_2020_Peripherals (SW9.1), Fri3D_2020_ESP32 (MOD1.27)
ESP.IO17: Fri3D_2020_00 (P5.2), Fri3D_2020_Peripherals (SW9.2), Fri3D_2020_ESP32 (MOD1.28)
ESP.IO25: Fri3D_2020_00 (P5.11), Fri3D_2020_Peripherals (C22.2), Fri3D_2020_ESP32 (MOD1.10)
ESP.IO26: Fri3D_2020_00 (P5.12), Fri3D_2020_Peripherals (C23.2), Fri3D_2020_ESP32 (MOD1.11)
ESP.IO27: Fri3D_2020_00 (P4.7), Fri3D_2020_Peripherals (D6.1 SW7.1), Fri3D_2020_ESP32 (MOD1.12)
ESP.IO33: Fri3D_2020_00 (P4.6 P9.12), Fri3D_2020_Peripherals (P8.11), Fri3D_2020_ESP32 (MOD1.9)
ESP.IO34: Fri3D_2020_00 (P5.10), Fri3D_2020_Peripherals (SW9.3), Fri3D_2020_ESP32 (MOD1.6)
ESP.IO39: Fri3D_2020_00 (P1.2 P5.9 R1.2), Fri3D_2020_Peripherals (SW6.1), Fri3D_2020_ESP32 (MOD1.5)
ESP.RESET: Fri3D_2020_00 (P5.16), Fri3D_2020_Peripherals (P8.8), Fri3D_2020_ESP32 (5 pins)
I2C.SCL: Fri3D_2020_00 (P2.4 P3.4 P4.2 P9.1), Fri3D_2020_Peripherals (U1.6 U2.1 U7.3), Fri3D_2020_ESP32 (MOD1.36 R15.2)
I2C.SDA: Fri3D_2020_00 (P2.3 P3.3 P4.1 P9.3), Fri3D_2020_Peripherals (U1.5 U2.4 U7.2), Fri3D_2020_ESP32 (MOD1.33 R14.2)
LED.DOUT: Fri3D_2020_00 (P2.5 P3.5), Fri3D_2020_Peripherals (D5.2)
PWR.EN: Fri3D_2020_00 (P4.11), Fri3D_2020_Power (SW2.2 U4.3 U5.3)
SPI.CLK: Fri3D_2020_00 (P5.6), Fri3D_2020_Peripherals (P8.10), Fri3D_2020_ESP32 (MOD1.30)
SPI.DI: Fri3D_2020_00 (P5.4), Fri3D_2020_ESP32 (MOD1.31)
SPI.DO: Fri3D_2020_00 (P5.5), Fri3D_2020_Peripherals (P8.12), Fri3D_2020_ESP32 (MOD1.37)
USB.D_n: Fri3D_2020_00 (D1.1 J2.A7 J2.B7), Fri3D_2020_ESP32 (U3.4)
USB.D_p: Fri3D_2020_00 (D1.6 J2.A6 J2.B6), Fri3D_2020_ESP32 (U3.3)

## Assembly variants
Default: not fitted D1 D7 D8 D9 D10 J1 P1 P2 P3 P4 P5 P6 P7 P9 P10 R27 TP1 TP2 TP3 TP4 TP5 TP6 TP7 TP8 TP9 TP10 U1
